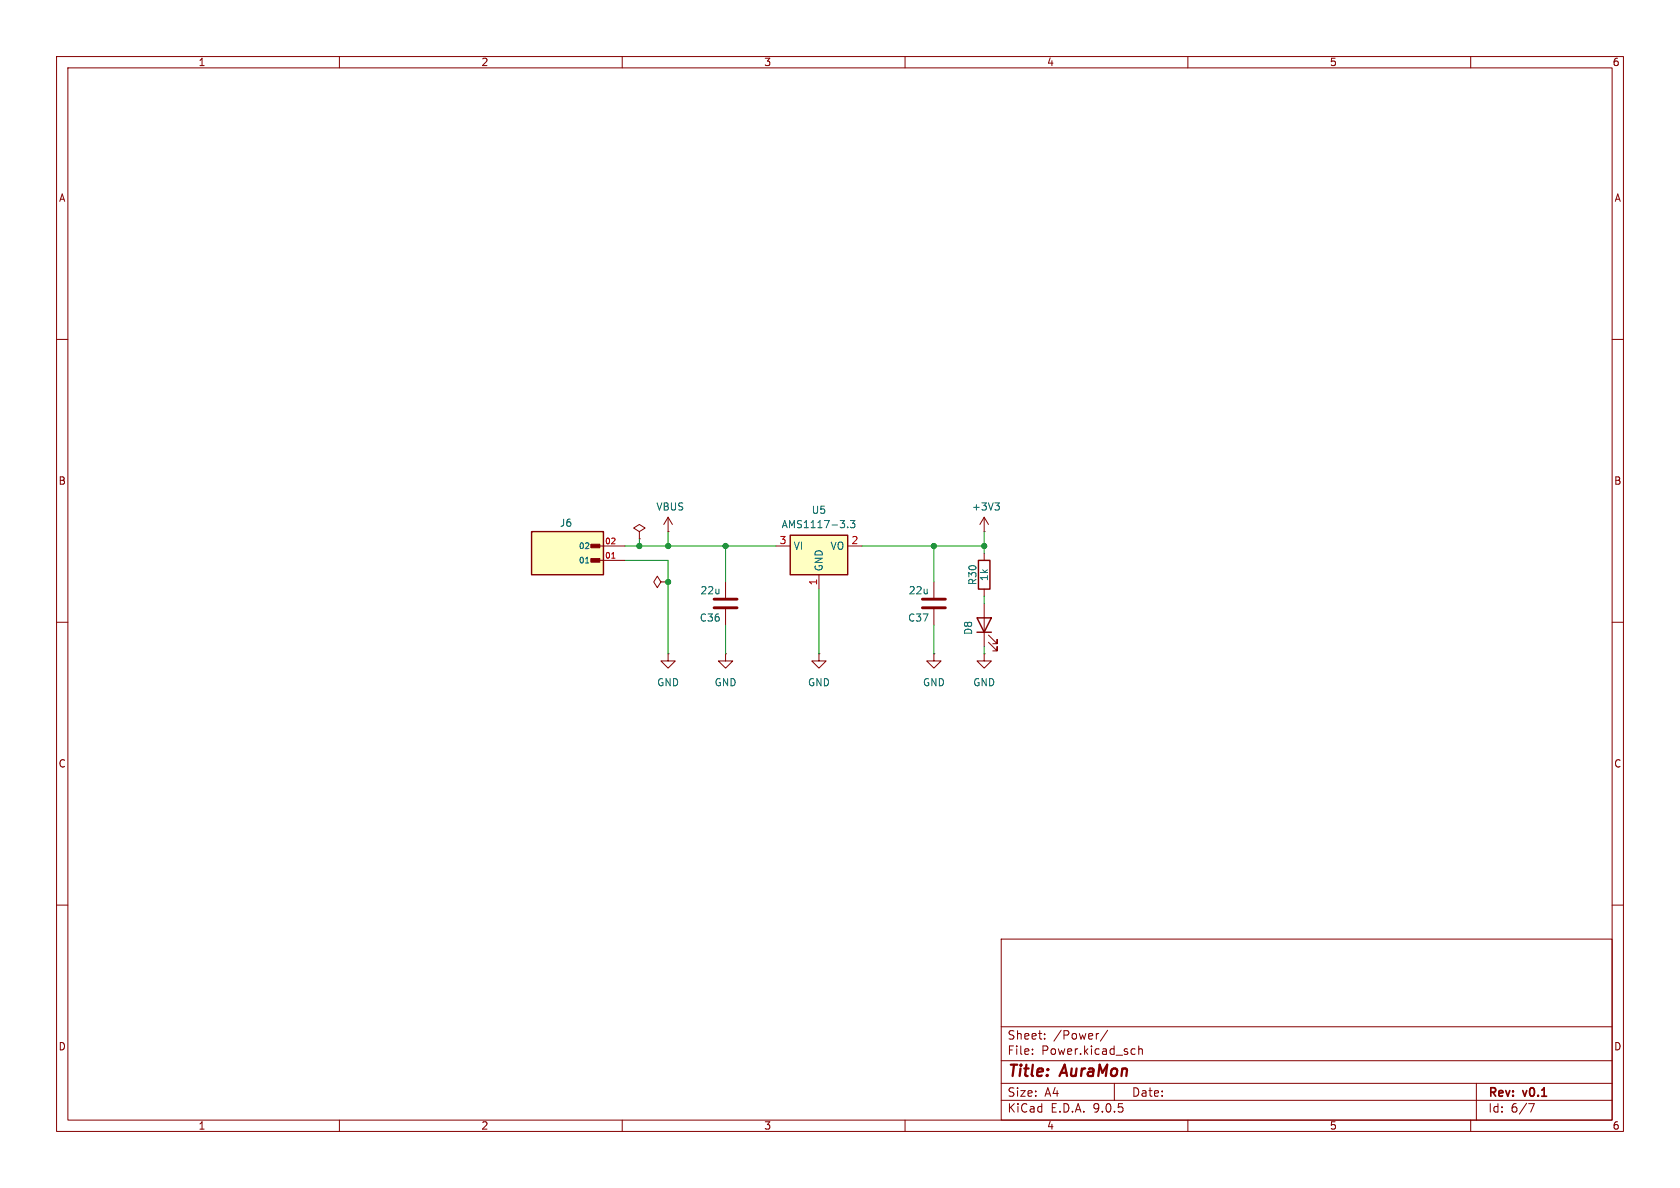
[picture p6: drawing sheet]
<svg xmlns="http://www.w3.org/2000/svg" width="297mm" height="210mm" viewBox="0 0 297 210" stroke-linecap="round" stroke-linejoin="round" font-family="sans-serif">
<g fill="none" stroke="#840000" stroke-width=".18">
<path d="M10 10h277v190h-277zM12 12h273v186h-273zM60 10v2M110 10v2M160 10v2M210 10v2M260 10v2M10 60h2M285 60h2M10 110h2M285 110h2M10 160h2"/>
<path d="M177 166h108v32h-108zM285 160h2M60 198v2M110 198v2M160 198v2M177 194.5h108M177 191.5h108M177 187.5h108M177 181.5h108M182.5 186.3v.1M182.5 185.5v.1M184.7 183.6v.1"/>
<path d="M184.7 182.8v.1M194.2 182.7l-.2 .1M195.8 182.1l-1.3 2M197 191.5v3M200.2 185.4l.5 .1M200.7 186.3l-.5 .1M201.3 185.5l.2-.1 .4 .1 .1 .9M201.3 184.9v1.5M210 198v2M260 198v2M261 191.5v6.5M270.2 195.1h1l-.6 1.5"/>
</g>
<path d="M94 94h12.7v7.6h-12.7z" fill="#ffffc2"/>
<path d="M94 94h12.7v7.6h-12.7zM173 99.1h2v5h-2zM172.7 109.2h2.6l-1.3 2.6zM172.7 111.8h2.6" fill="none" stroke="#840000" stroke-width=".25"/>
<g fill="#840000" stroke="#840000" stroke-width=".18">
<path d="M104.5 98.7h1.5v.7h-1.5z"/>
<path d="M104.5 96.2h1.5v.6h-1.5z"/>
</g>
<g fill="none" stroke="#840000" stroke-width=".18">
<path d="M105.4 99.1h5.1M105.4 96.5h5.1M113 94l1-.7-1-.6-1 .6 1 .7v1.3M113 95.3h.1M118.1 94h.1M118.1 91.4l-.8 1.3M118.1 91.4l.8 1.3M118.1 91.4v2.6M174 94h.1M174 91.4v2.6M174 97.8v1.3M174 91.4l-.8 1.3"/>
<path d="M174 91.4l.8 1.3M116.8 102.9l-.6-1-.6 1 .6 1 .6-1h1.3M118.1 102.9h.1M118.1 115.6v1.2h1.3l-1.3 1.3-1.3-1.3h1.3M118.1 115.6h.1M128.3 115.6v1.2h1.2l-1.2 1.3-1.3-1.3h1.3M128.3 115.6h.1M128.3 102.9v2.8M128.3 107.7v2.8M144.8 115.6v1.2h1.2l-1.2 1.3-1.3-1.3h1.3M144.8 115.6h.1M165.1 115.6v1.2h1.3l-1.3 1.3-1.3-1.3h1.3"/>
<path d="M165.1 115.6h.1M165.1 102.9v2.8M165.1 107.7v2.8M174 115.6v1.2h1.3l-1.3 1.3-1.3-1.3h1.3M174 115.6h.1M174 104.1v1.3M174 106.7v7.6M174.8 113.5l1.5 1.6v-.8v.8h-.8M174.8 112.3l1.5 1.5v-.8v.8h-.8"/>
</g>
<path d="M103.5 99.5h.6M175.9 88.9h.8l-.5 .5M176.4 89.4l.3 .2v.3l-.3 .3" fill="none" stroke="#006464" stroke-width=".18"/>
<path d="M108.1 98.7h.6" fill="none" stroke="#a90000" stroke-width=".18"/>
<path d="M126.2 107.4h4.1M126.2 105.9h4.1M163.1 107.4h4M163.1 105.9h4" fill="none" stroke="#840000" stroke-width=".51"/>
<path d="M139.7 94.6h10.2v7h-10.2z" fill="#ffffc2"/>
<path d="M139.7 94.6h10.2v7h-10.2z" fill="none" stroke="#840000" stroke-width=".25"/>
<path d="M137.2 96.5h2.5M149.9 96.5h2.5M144.8 101.6v2.5" fill="none" stroke="#840000" stroke-width=".18"/>
<path d="M149.9 93.2v.1M150.3 92h.8l-.4 .5 .4 .1v.6l-.2 .1-.6-.1" fill="none" stroke="#006464" stroke-width=".18"/>
<g fill="none" stroke="#009600" stroke-width=".18">
<path d="M110.5 99.1h7.6v16.5M110.5 96.5h26.7M113 95.3v1.2M118.1 94v2.5M128.3 96.5v6.4M152.4 96.5h21.6M165.1 96.5v6.4M174 94v3.8M128.3 110.5v5.1M144.8 104.1v11.5M165.1 110.5v5.1M174 105.4v1.3"/>
<path d="M174 114.3v1.3"/>
</g>
<g fill="#009600" stroke="#009600" stroke-width=".18">
<circle cx="174" cy="96.5" r=".46"/>
<circle cx="118.1" cy="96.5" r=".46"/>
<circle cx="128.3" cy="96.5" r=".46"/>
<circle cx="165.1" cy="96.5" r=".46"/>
<circle cx="118.1" cy="102.9" r=".46"/>
<circle cx="113" cy="96.5" r=".46"/>
</g>
<g font-size="2.8" fill="#840000">
<text x="178" y="190.9">Title:</text>
<text x="187.7" y="190.9">AuraMon</text>
</g>
<g font-size="2.1" fill="#840000">
<text x="178" y="184">Sheet:</text>
<text x="186.2" y="184">/Power/</text>
<text x="178" y="186.7">File:</text>
<text x="184.1" y="186.7">Power.kicad_sch</text>
<text x="178" y="196.9">KiCad</text>
<text x="178" y="194.1">Size:</text>
<text x="184.7" y="194.1">A4</text>
<text x="185.7" y="196.9">E.D.A.</text>
<text x="193.3" y="196.9">9.0.5</text>
<text x="200" y="194.1">Date:</text>
<text x="263" y="194.3">Rev:</text>
<text x="263" y="196.9">Id:</text>
<text x="267.1" y="196.9">6/7</text>
<text x="269.4" y="194.3">v0.1</text>
</g>
<g font-size="1.8" fill="#840000">
<text x="35" y="11.9">1</text>
<text x="85" y="11.9">2</text>
<text x="135" y="11.9">3</text>
<text x="185" y="11.9">4</text>
<text x="235" y="11.9">5</text>
<text x="285" y="11.9">6</text>
<text x="10.3" y="35.9">A</text>
<text x="285.3" y="35.9">A</text>
<text x="10.3" y="85.9">B</text>
<text x="285.3" y="85.9">B</text>
<text x="10.3" y="135.9">C</text>
<text x="285.3" y="135.9">C</text>
<text x="10.3" y="185.9">D</text>
<text x="285.3" y="185.9">D</text>
<text x="35" y="199.9">1</text>
<text x="85" y="199.9">2</text>
<text x="135" y="199.9">3</text>
<text x="185" y="199.9">4</text>
<text x="235" y="199.9">5</text>
<text x="285" y="199.9">6</text>
</g>
<g font-size="1.8" fill="#006464">
<text x="98.9" y="93.3">J6</text>
<text x="115.9" y="90.4">VBUS</text>
<text x="138.1" y="93.6">AMS1117-3.3</text>
<text x="143.4" y="91">U5</text>
<text x="171.7" y="90.4">+3V3</text>
<text x="140.2" y="97.4">VI</text>
<text x="145.6" y="101.1" transform="rotate(-90 145.6 101.1)">GND</text>
<text x="146.7" y="97.4">VO</text>
<text x="123.7" y="105.3">22u</text>
<text x="160.6" y="105.3">22u</text>
<text x="172.8" y="103.5" transform="rotate(-90 172.8 103.5)">R30</text>
<text x="174.9" y="102.8" transform="rotate(-90 174.9 102.8)">1k</text>
<text x="123.6" y="110.1">C36</text>
<text x="160.4" y="110.1">C37</text>
<text x="172.1" y="112.3" transform="rotate(-90 172.1 112.3)">D8</text>
<text x="116.1" y="121.5">GND</text>
<text x="126.2" y="121.5">GND</text>
<text x="142.7" y="121.5">GND</text>
<text x="163.1" y="121.5">GND</text>
<text x="172" y="121.5">GND</text>
</g>
<g font-size="1.8" fill="#a90000">
<text x="137.7" y="96.3">3</text>
<text x="150.4" y="96.3">2</text>
<text x="144.5" y="103.6" transform="rotate(-90 144.5 103.6)">1</text>
</g>
<g font-size="1.4" fill="#006464">
<text x="102.2" y="99.8">01</text>
<text x="102.2" y="97.3">02</text>
</g>
<g font-size="1.4" fill="#a90000">
<text x="106.9" y="98.8">01</text>
<text x="106.9" y="96.3">02</text>
</g>
</svg>
